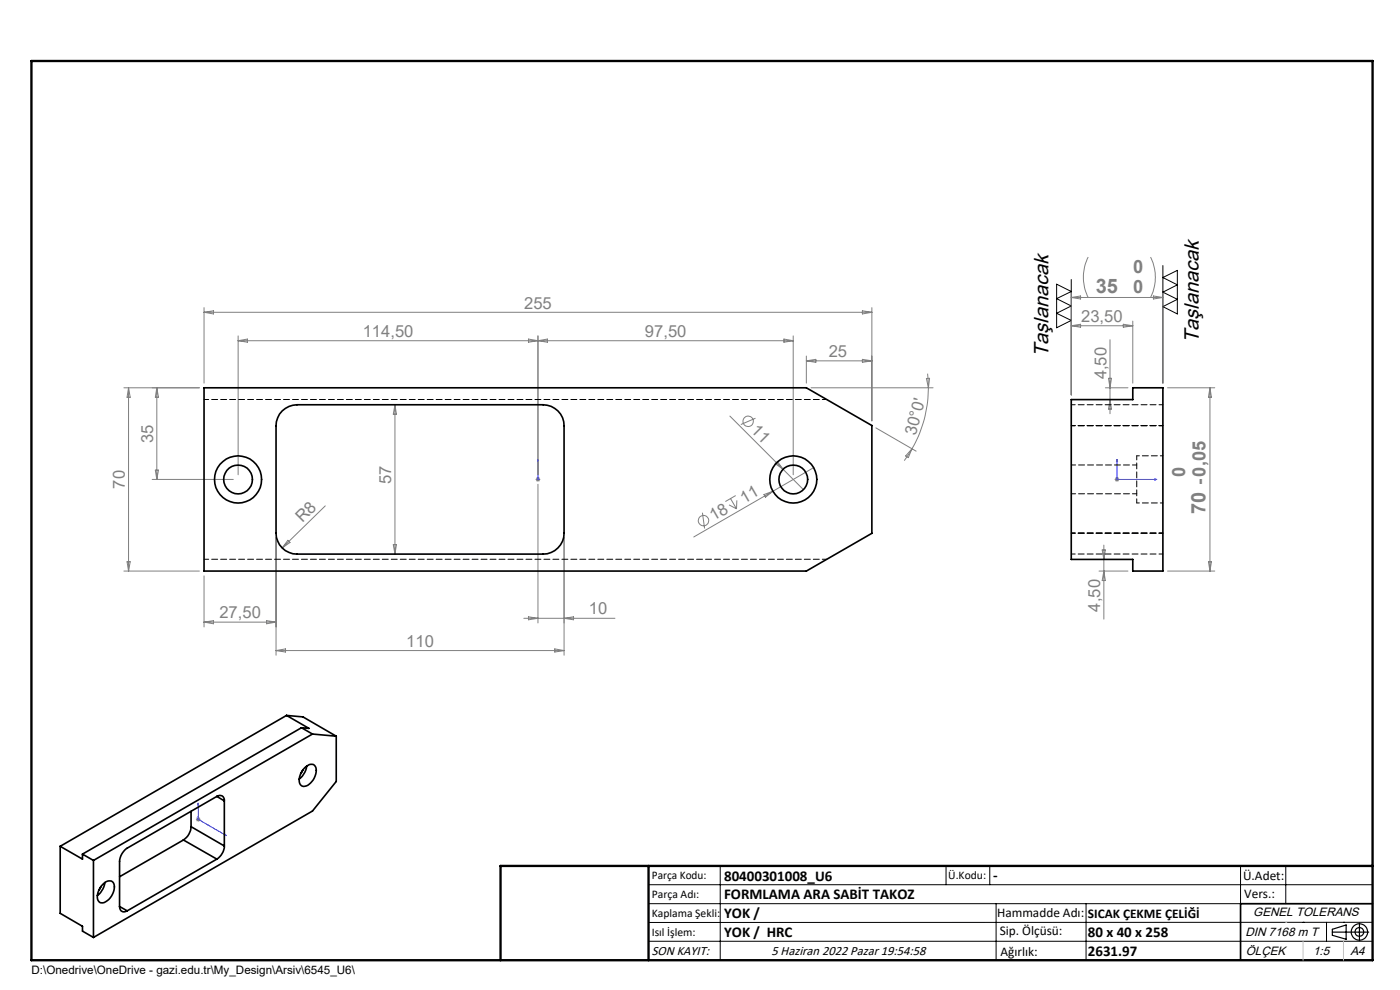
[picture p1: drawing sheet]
<svg xmlns="http://www.w3.org/2000/svg" width="297mm" height="210mm" viewBox="0 0 297 210" stroke-linecap="round" stroke-linejoin="round" font-family="sans-serif">
<g fill="none" stroke="#808080" stroke-width=".21">
<path d="M230.9 54.5a9.5 9.5 0 0 0 0 8.6M244.1 54.5a9.5 9.5 0 0 1 0 8.6M43.3 65.3v16M43.3 66.2h141.7M43.3 66.2l2-.3v.7zM50.5 72.3h117.8M50.5 71.3v29.4M50.5 72.3l2-.4v.7zM112.1 71.9l2 .4-2 .3zM114.1 71.3v29.4M114.1 72.3l2-.4v.7zM166.3 71.9l2 .4-2 .3z"/>
<path d="M168.3 71.3v29.4M171.1 75.5v5.8M171.1 76.5h13.9M171.1 76.5l2-.3v.7zM183 65.9l2 .3-2 .4zM183 76.2l2 .3-2 .4zM185 65.3v24M196.8 79.3l.2 3M227.3 62.1v21.7M227.3 69.1h13M227.3 69.1l1.9-.3v.6zM227.3 63.1l1.9-.3v.6z"/>
<path d="M227.3 63.1h19.4M235.5 72.1v15.7M238.3 68.8l2 .3-2 .3zM240.3 68.1v13.2M244.7 62.8l2 .3-2 .3zM246.7 62.1v19.2M26.3 82.3h16M27.3 82.3l.3 2h-.6zM27.3 82.3v38.8M32.9 99.7h.7l-.3 2zM33.3 82.3v19.4M33.3 82.3l.3 2h-.7z"/>
<path d="M83.8 85.9v31.6M83.8 85.9l.3 2h-.7zM154.8 88.3l15.6 15.5M160.3 88.7l-3.1 1.4M164.9 97.9l1.2 1.6-1.6-1.2zM172 82.3h25.9M172.6 99.2l-8.6 5M185.8 90.8l8.5 4.9M193.5 95.2l-.8 1.9-.6-.4zM193.5 95.2l-1.7 2.5M196.5 80.3l.7-.1-.2 2.1zM197 82.3a25.6 25.6 0 0 1-3.5 12.9"/>
<path d="M234.5 82.3h4.8M235.2 80.2h.6l-.3 2.1zM235.5 84.8l.3 2h-.6zM247.7 82.3h10M256.7 82.3l.3 2h-.6zM256.7 82.3v38.8M27 119.2h.6l-.3 1.9zM32.3 101.7h17.2M58.6 114.1v24.9M61.1 114.6l.4 .5-1.6 1.1zM69 107.3l-9.1 8.9M83.4 115.5h.7l-.3 2z"/>
<path d="M113.6 101.7h1M113.8 101.3l.7 .8M114.1 101.2v1M114.1 102.7v29.4M114.5 101.3l-.7 .8M119.7 114.1v24.9M149 108.8l.5 3.3M154.7 107.1l1.5 .8M155 105.8l1.2 2.1M156.1 105.1l-2.2 1.3M156.3 106.1l-.1 1.8M162.1 104.9l1.9-.7-1.6 1.3z"/>
<path d="M164 104.2l-16.8 9.7M233.8 116.7h.7l-.3 2zM234.2 115.6v15.7M236.5 101.7h1M236.6 101.3l.7 .8M237 101.2v1M237.3 101.3l-.7 .8M256.4 119.2h.6l-.3 1.9zM26.3 121.1h16M43.3 122.2v10.8M43.3 132l2-.4v.7zM43.3 132h15.3"/>
<path d="M56.6 131.6l2 .4-2 .3zM58.6 138h61.1M58.6 138l2-.4v.7zM111.1 131.2h19.4M112.1 130.8l2 .4-2 .3zM117.7 137.6l2 .4-2 .3zM119.7 131.2l2-.4v.7zM233.2 121.1h6.1M234.2 121.1l.3 2h-.7zM247.7 121.1h10M41.6 173.8h.9M41.7 173.5l.7 .7"/>
<path d="M42.1 173.3v1M42.4 173.5l-.7 .7"/>
<circle cx="158.7" cy="89.4" r="1.1"/>
<circle cx="149.2" cy="110.4" r="1.11"/>
</g>
<g fill="none" stroke="#000" stroke-width=".25">
<path d="M282.6 197.7h7.8M282.6 197.1l3-.9v3l-3-.8zM288.4 195.8v3.8M106.2 203.7h185"/>
<circle cx="288.4" cy="197.7" r="1.74"/>
<circle cx="288.4" cy="197.7" r=".93"/>
</g>
<path d="M114.1 97.5v.4v-.4M114.1 97.5v4.2M237 97.5l.1 .4h-.2zM237 97.5v4.2h8.4M114.1 101.6v.2zM114.1 101.7h.1M245 101.6l.4 .1-.4 .1zM42.1 170.3v.4l-.1-.1zM42.1 170.3v3.5l5.9 3.5M47.7 177l.3 .3-.3-.1z" fill="none" stroke="#00f" stroke-width=".21"/>
<g fill="none" stroke="#000" stroke-width=".21">
<path d="M227.3 59.3v24.5M246.7 56.3v25M246.7 58.9l3.1-1.5v9.2l-3.1-1.6 3.1-1.5-3.1-1.5 3.1-1.6zM224.2 60.3l3.1 1.5-3.1 1.6 3.1 1.5-3.1 1.6 3.1 1.5-3.1 1.5zM137.6 187.7h153.6M137.6 191.7h153.6M137.6 199.7h153.6M152.8 183.7v20M200.7 183.7v4M210 183.7v4M211.3 191.7v12M230.4 191.7v12"/>
<path d="M263.2 183.7v20M272.8 183.7v8M276.4 195.6h.1M281.4 195.6v4.1M285 195.6h.1M291.2 195.6l-153.6 .1"/>
</g>
<path d="M291.2 191.7h-28v12" fill="none" stroke="#000" stroke-width=".35"/>
<path d="M6.7 12.9h284.5v190.8h-284.5zM137.6 183.7v20M291.2 183.7h-185v20" fill="none" stroke="#000" stroke-width=".5"/>
<path d="M276.4 199.7v4M285 199.7v4" fill="none" stroke="#c0c0c0" stroke-width=".21"/>
<path d="M272.8 195.6h.1" fill="none" stroke="#c0c0c0" stroke-width=".25"/>
<g fill="#00f">
<path d="M114.1 97.5v.4zM114.1 101.6v.2z"/>
<path d="M237 97.5l-.1 .4h.2zM245 101.6v.2l.4-.1z"/>
<path d="M42.1 170.3l-.1 .3 .1 .1zM47.7 177v.2l.3 .1z"/>
</g>
<g fill="none" stroke="#000" stroke-width=".35">
<path d="M43.3 82.3h127.8l13.9 8v22.8l-13.9 8h-127.8zM59.9 87.2a4.6 4.6 0 0 1 3.1-1.3h52.2a4.5 4.5 0 0 1 4.5 4.4v22.8a4.5 4.5 0 0 1-4.5 4.4h-52.2a4.5 4.5 0 0 1-4.4-4.4v-22.8a4.6 4.6 0 0 1 1.3-3.1zM227.3 84.8h13v-2.5h6.4v38.8h-6.4v-2.4h-13zM60.8 151.8l-48 27.7M60.8 151.8l4.7 2.7-1.5-.1M60.8 151.8l3.5 .3 7 4.1M64 154.4l-46.5 26.8M64 154.4l2.3 1.3M66.3 155.7l-46.5 26.8M66.3 155.7l5 .5M71.3 156.2v9.6l-5 6.2-46.5 26.9M12.8 179.5v14.2l4.7 2.8v1l2.3 1.4"/>
<path d="M12.8 179.5l4.7 2.7v-1M38.9 178.2l7.1 4M38.9 178.2l-13.5 7.8M40.5 175.4a3.6 3.6 0 0 1-1.6 2.8M40.5 175.4l7.1 4M40.5 172.1v3.3M46 168.9a.97 .97 0 0 1 1.1-.1 .97 .97 0 0 1 .5 1.1M46 168.9l-19 11a3.7 3.7 0 0 0-1.6 2.8v9.6M46 168.9l1.6 1M47.6 179.4a3.5 3.5 0 0 1-1.6 2.8M47.6 169.9v9.5M64.2 163.3l-.4 .8"/>
<path d="M64.7 162.8l.3-.2a1.2 1.2 0 0 1 1.6-.4 1.2 1.2 0 0 1 .5 1.6 3.5 3.5 0 0 1-2.7 3 1.45 1.45 0 0 1-.8-2.1l.5-1.2zM65.1 162.5a4 4 0 0 1-1.6 2.8M17.5 181.2l2.3 1.3M19.8 182.5v16.4M21.4 188.1l-.4 .7M21.8 187.6a1.35 1.35 0 0 1 2.4-.1 3.4 3.4 0 0 1-2.6 4 1.4 1.4 0 0 1-.9-2l.6-1.2zM22.2 187.2a3.9 3.9 0 0 1-1.6 2.8M25.4 192.3a.99 .99 0 0 0 .5 1 .99 .99 0 0 0 1.1-.1M25.4 192.3l1.6 .9M46 182.2l-19 11"/>
<circle cx="50.5" cy="101.7" r="5"/>
<circle cx="50.5" cy="101.7" r="3.1"/>
<circle cx="168.3" cy="101.7" r="5"/>
<circle cx="168.3" cy="101.7" r="3.1"/>
</g>
<path d="M175.4 84.7h-132.1M175.4 118.6h-132.1" fill="none" stroke="#000" stroke-width=".21" stroke-dasharray="1.3 .6" stroke-dashoffset=".3"/>
<path d="M227.3 85.9h19.4M227.3 90.3h19.4M241.2 96.7v10M241.2 98.6h-13.9M227.3 117.5h19.4M227.3 113.1h19.4M227.3 104.7h13.9M246.7 113.1h-19.4" fill="none" stroke="#000" stroke-width=".21" stroke-dasharray="1.3 .6" stroke-dashoffset=".4"/>
<path d="M246.7 96.7h-5.5M241.2 106.7h5.5" fill="none" stroke="#000" stroke-width=".21" stroke-dasharray="1.3 .6" stroke-dashoffset=".7"/>
<g font-size="4.4">
<text x="222.5" y="75.7" transform="rotate(-90 222.5 75.7)">Taşlanacak</text>
<text x="254.3" y="72.8" transform="rotate(-90 254.3 72.8)">Taşlanacak</text>
</g>
<g font-size="4.2" fill="#808080">
<text x="232.5" y="62.1">35</text>
<text x="255.8" y="109" transform="rotate(-90 255.8 109)">70 -0,05</text>
</g>
<g font-size="3.9" fill="#808080">
<text x="240.4" y="57.8">0</text>
<text x="240.4" y="62.1">0</text>
<text x="251.4" y="101.1" transform="rotate(-90 251.4 101.1)">0</text>
</g>
<g font-size="3.5" fill="#808080">
<text x="111.2" y="65.5">255</text>
<text x="77" y="71.5">114,50</text>
<text x="136.8" y="71.5">97,50</text>
<text x="229.4" y="68.3">23,50</text>
<text x="175.8" y="75.7">25</text>
<text x="234.7" y="80.5" transform="rotate(-90 234.7 80.5)">4,50</text>
<text x="32.5" y="93.9" transform="rotate(-90 32.5 93.9)">35</text>
<text x="159.2" y="91.4" transform="rotate(45 159.2 91.4)">11</text>
<text x="194.3" y="92.6" transform="rotate(-75 194.3 92.6)">30°0'</text>
<text x="26.5" y="103.6" transform="rotate(-90 26.5 103.6)">70</text>
<text x="83" y="102.7" transform="rotate(-90 83 102.7)">57</text>
<text x="157.9" y="106.8" transform="rotate(-30 157.9 106.8)">11</text>
<text x="64.2" y="111" transform="rotate(-45 64.2 111)">R8</text>
<text x="151.4" y="110.6" transform="rotate(-30 151.4 110.6)">18</text>
<text x="46.5" y="131.2">27,50</text>
<text x="125" y="130.3">10</text>
<text x="233.4" y="129.7" transform="rotate(-90 233.4 129.7)">4,50</text>
<text x="86.2" y="137.2">110</text>
</g>
<g font-size="3.2">
<text x="153.6" y="186.8">80400301008_U6</text>
<text x="153.6" y="190.8">FORMLAMA ARA SABİT TAKOZ</text>
<text x="210.7" y="186.6">-</text>
<text x="153.6" y="194.8">YOK /</text>
<text x="153.6" y="198.8">YOK / HRC</text>
<text x="230.8" y="198.7">80 x 40 x 258</text>
<text x="230.8" y="202.8">2631.97</text>
</g>
<g font-size="2.8">
<text x="263.7" y="186.7">Ü.Adet:</text>
<text x="263.9" y="190.5">Vers.:</text>
<text x="211.5" y="194.5">Hammadde Adı:</text>
<text x="230.8" y="194.7">SICAK ÇEKME ÇELİĞİ</text>
<text x="138.3" y="202.6">SON KAYIT:</text>
<text x="163.7" y="202.6">5 Haziran 2022 Pazar 19:54:58</text>
<text x="212.1" y="198.4">Sip. Ölçüsü:</text>
<text x="212.2" y="202.7">Ağırlık:</text>
</g>
<g font-size="2.6">
<text x="265.9" y="194.4">GENEL TOLERANS</text>
<text x="264.2" y="198.5">DIN 7168 m T</text>
<text x="264.3" y="202.6">ÖLÇEK</text>
<text x="278.5" y="202.6">1:5</text>
<text x="286.5" y="202.6">A4</text>
</g>
<g font-size="2.5">
<text x="138.3" y="186.4">Parça Kodu:</text>
<text x="138.3" y="190.5">Parça Adı:</text>
<text x="201.2" y="186.5">Ü.Kodu:</text>
<text x="138.3" y="194.5">Kaplama Şekli:</text>
<text x="138.3" y="198.6">Isıl İşlem:</text>
<text x="6.7" y="206.7">D:\Onedrive\OneDrive - gazi.edu.tr\My_Design\Arsiv\6545_U6\</text>
</g>
</svg>
